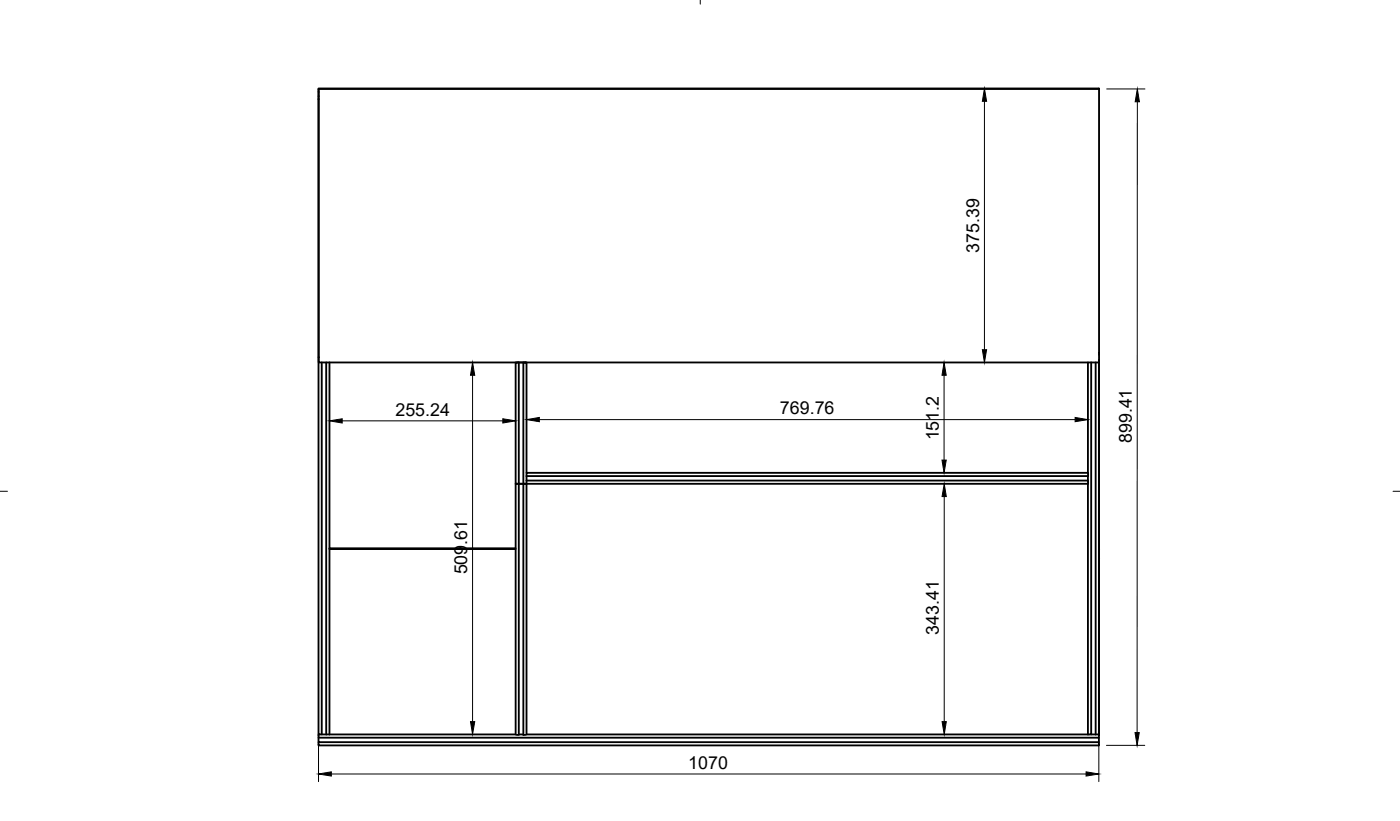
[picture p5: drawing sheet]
<svg xmlns="http://www.w3.org/2000/svg" width="384mm" height="225mm" viewBox="0 0 384 225" stroke-linecap="round" stroke-linejoin="round" font-family="sans-serif">
<!-- layer: Visible -->
<g fill="none" stroke="#000" stroke-width=".51">
<path d="M87.4 27.3l-.1 174h.9v-102M87.4 26.4l-.1 .9M87.4 25.1l-.1 1.3M87.4 24.4h214v74.9h-214zM301.4 24.4l-214.1-.2v.9M89.5 99.3v102M90.4 99.3v102M142.3 99.3h1.2M298.4 99.3v30.3h-154v.9M299.2 99.3v102h-.8M300.5 99.3v102M301.4 98.5v.5"/>
<path d="M301.4 96.6v.6M301.4 99.3v102.1M301.4 96.6h.1M301.4 99h.1M144.4 131.7v.9M144.4 131.7h154v.8M144.4 132.6h-3v68.7h-51M144.4 129.6v-30.3h-.9v33.3h.9M144.4 132.6v68.7h154M144.4 132.6h154v68.7M144.4 130.5v1.2M298.4 130.5v1.2"/>
<path d="M298.4 129.7v.8h-154M90.4 150.5h51M90.4 150.3h51M90.4 150.3v.2M301.4 152.5v.5M301.4 150.5v.1M301.4 150.6v.6M301.4 153v.2M87.3 201.3v.9h214.1v1.2M87.3 202.2v1.2h214.1v.9h-214.1v-.9M88.2 201.3h1.3M89.5 201.3h.9"/>
<path d="M141.7 201.4h.6v-68.8h-.9v-33.3h.9v33.3h1.2v68.8h.6M142.3 201.3h1.2M299.2 201.3h1.3M300.5 201.3h.9v.9M301.4 201.4h.1"/>
</g>
<g fill="#000">
<circle cx="142" cy="99.3" r=".25"/>
<circle cx="143.8" cy="99.3" r=".25"/>
</g>
<!-- layer: BORDER -->
<path d="M192 -.1v1.2M0 134.6h2M382 134.6h2" fill="none" stroke="#000" stroke-width=".27"/>
<!-- layer: FD_Dimensions -->
<path d="M270 27.8v68M303.5 24.4h10.5M311.9 27.9l-.1 172.9M93.8 115.3h44.1M129.6 102.8v95M147.9 115h146.9M258.9 102.8v23.3M258.9 136.1v61.7M87.3 203.4v10.8M90.9 212.1h207M301.3 203.4v10.8M303.4 204.3h10.5" fill="none" stroke="#000" stroke-width=".27"/>
<g fill="#000" stroke="#000" stroke-width=".27">
<path d="M270 24.3l.6 3.5h-1.2zM311.9 24.4l.6 3.5h-1.2zM269.4 95.8h1.2l-.6 3.5zM90.4 115.3l3.4-.5v1.1zM129.6 99.3l.6 3.5h-1.2zM137.9 114.8l3.5 .5-3.5 .6zM144.4 115l3.5-.6v1.2zM258.9 99.3l.6 3.5h-1.2zM294.8 114.4l3.6 .6-3.6 .6zM258.3 126.1h1.2l-.6 3.5zM258.9 132.6l.6 3.5h-1.1zM129 197.8h1.2l-.6 3.4z"/>
<path d="M258.4 197.8h1.1l-.6 3.4zM87.3 212.1l3.6-.6v1.2zM297.9 211.5l3.4 .6-3.4 .6zM311.3 200.8h1.1l-.6 3.5z"/>
</g>
<g font-size="4.9">
<text x="268.5" y="69.3" transform="rotate(-90 268.5 69.3)">375.39</text>
<text x="108.5" y="113.9">255.24</text>
<text x="213.9" y="113.5">769.76</text>
<text x="257.4" y="120.7" transform="rotate(-90 257.4 120.7)">151.2</text>
<text x="310.4" y="121.4" transform="rotate(-90 310.4 121.4)">899.41</text>
<text x="128.1" y="157.4" transform="rotate(-90 128.1 157.4)">509.61</text>
<text x="257.5" y="174" transform="rotate(-90 257.5 174)">343.41</text>
<text x="188.8" y="210.6">1070</text>
</g>
</svg>
